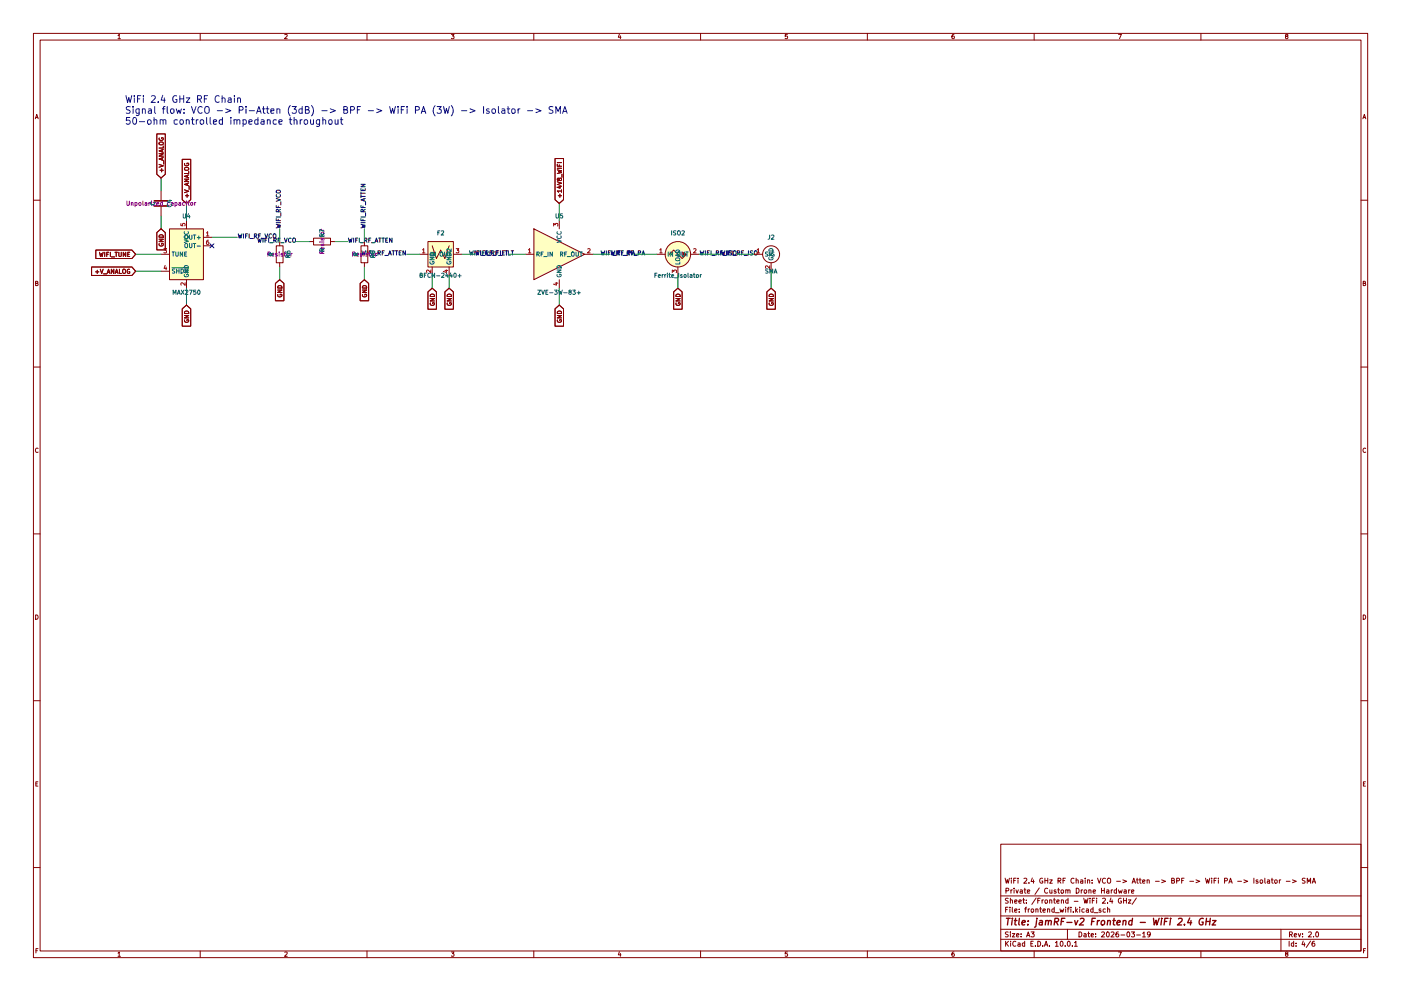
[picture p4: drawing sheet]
(kicad_sch
 (version 20250114)
 (generator "eeschema")
 (generator_version "9.0")
 (paper "A3")
 (title_block
  (title "jamRF-v2 Frontend - WiFi 2.4 GHz")
  (date "2026-03-19")
  (rev "2.0")
  (company "Private / Custom Drone Hardware")
  (comment 1 "WiFi 2.4 GHz RF Chain: VCO -> Atten -> BPF -> WiFi PA -> Isolator -> SMA"))
 (lib_symbols
  (symbol "Device:C"
   (pin_numbers (hide yes))
   (pin_names
    (offset 0.254)) (exclude_from_sim no) (in_bom yes) (on_board yes)
   (property "Reference" "C" (at 0.635 2.54 0) (effects (font (size 1.27 1.27)) (justify left)))
   (property "Value" "C" (at 0.635 -2.54 0) (effects (font (size 1.27 1.27)) (justify left)))
   (property "Footprint" "" (at 0.9652 -3.81 0) (effects (font (size 1.27 1.27)) (hide yes)))
   (property "Datasheet" "~" (at 0 0 0) (effects (font (size 1.27 1.27)) (hide yes)))
   (property "Description" "Unpolarized capacitor" (at 0 0 0) (effects (font (size 1.27 1.27)) (hide yes)))
   (symbol "C_0_1"
    (polyline (pts (xy -2.032 0.762) (xy 2.032 0.762)) (stroke (width 0.508) (type default)) (fill (type none)))
    (polyline (pts (xy -2.032 -0.762) (xy 2.032 -0.762)) (stroke (width 0.508) (type default)) (fill (type none))))
   (symbol "C_1_1"
    (pin passive line (at 0 3.81 270) (length 2.794) (name "~" (effects (font (size 1.27 1.27)))) (number "1" (effects (font (size 1.27 1.27)))))
    (pin passive line (at 0 -3.81 90) (length 2.794) (name "~" (effects (font (size 1.27 1.27)))) (number "2" (effects (font (size 1.27 1.27))))))
   (embedded_fonts no))
  (symbol "Device:R"
   (pin_numbers (hide yes))
   (pin_names
    (offset 0)) (exclude_from_sim no) (in_bom yes) (on_board yes)
   (property "Reference" "R" (at 2.032 0 90) (effects (font (size 1.27 1.27))))
   (property "Value" "R" (at 0 0 90) (effects (font (size 1.27 1.27))))
   (property "Footprint" "" (at -1.778 0 90) (effects (font (size 1.27 1.27)) (hide yes)))
   (property "Datasheet" "~" (at 0 0 0) (effects (font (size 1.27 1.27)) (hide yes)))
   (property "Description" "Resistor" (at 0 0 0) (effects (font (size 1.27 1.27)) (hide yes)))
   (symbol "R_0_1"
    (rectangle (start -1.016 -2.54) (end 1.016 2.54) (stroke (width 0.254) (type default)) (fill (type none))))
   (symbol "R_1_1"
    (pin passive line (at 0 3.81 270) (length 1.27) (name "~" (effects (font (size 1.27 1.27)))) (number "1" (effects (font (size 1.27 1.27)))))
    (pin passive line (at 0 -3.81 90) (length 1.27) (name "~" (effects (font (size 1.27 1.27)))) (number "2" (effects (font (size 1.27 1.27))))))
   (embedded_fonts no))
  (symbol "jamrf-v2:BFCN_2440" (exclude_from_sim no) (in_bom yes) (on_board yes)
   (property "Reference" "F" (at 0 5.08 0) (effects (font (size 1.27 1.27))))
   (property "Value" "BFCN-2440+" (at 0 -5.08 0) (effects (font (size 1.27 1.27))))
   (property "Footprint" "Filter:Filter_Mini-Circuits_FV1206" (at 0 0 0) (effects (font (size 1.27 1.27)) (hide yes)))
   (property "Datasheet" "https://www.minicircuits.com/pdfs/BFCN-2440+.pdf" (at 0 0 0) (effects (font (size 1.27 1.27)) (hide yes)))
   (property "Description" "" (at 0 0 0) (effects (font (size 1.27 1.27)) (hide yes)))
   (symbol "BFCN_2440_0_1"
    (rectangle (start -3.81 3.81) (end 3.81 -3.81) (stroke (width 0.254) (type default)) (fill (type background)))
    (polyline (pts (xy -2.54 2.54) (xy -1.27 -1.27) (xy 0 1.27) (xy 1.27 -1.27) (xy 2.54 2.54)) (stroke (width 0.254) (type default)) (fill (type none))))
   (symbol "BFCN_2440_1_1"
    (pin passive line (at -6.35 0 0) (length 2.54) (name "IN" (effects (font (size 1.27 1.27)))) (number "1" (effects (font (size 1.27 1.27)))))
    (pin power_in line (at -2.54 -6.35 90) (length 2.54) (name "GND" (effects (font (size 1.27 1.27)))) (number "2" (effects (font (size 1.27 1.27)))))
    (pin power_in line (at 2.54 -6.35 90) (length 2.54) (name "GND2" (effects (font (size 1.27 1.27)))) (number "4" (effects (font (size 1.27 1.27)))))
    (pin passive line (at 6.35 0 180) (length 2.54) (name "OUT" (effects (font (size 1.27 1.27)))) (number "3" (effects (font (size 1.27 1.27))))))
   (embedded_fonts no))
  (symbol "jamrf-v2:Conn_SMA_Edge" (exclude_from_sim no) (in_bom yes) (on_board yes)
   (property "Reference" "J" (at 0 3.81 0) (effects (font (size 1.27 1.27))))
   (property "Value" "SMA" (at 0 -3.81 0) (effects (font (size 1.27 1.27))))
   (property "Footprint" "Connector_Coaxial:SMA_Amphenol_132289_EdgeMount" (at 0 0 0) (effects (font (size 1.27 1.27)) (hide yes)))
   (property "Datasheet" "" (at 0 0 0) (effects (font (size 1.27 1.27)) (hide yes)))
   (property "Description" "" (at 0 0 0) (effects (font (size 1.27 1.27)) (hide yes)))
   (symbol "Conn_SMA_Edge_0_1"
    (circle (center 0 0) (radius 2.54) (stroke (width 0.254) (type default)) (fill (type none))))
   (symbol "Conn_SMA_Edge_1_1"
    (pin passive line (at -5.08 0 0) (length 2.54) (name "SIG" (effects (font (size 1.27 1.27)))) (number "1" (effects (font (size 1.27 1.27)))))
    (pin passive line (at 0 -5.08 90) (length 2.54) (name "GND" (effects (font (size 1.27 1.27)))) (number "2" (effects (font (size 1.27 1.27))))))
   (embedded_fonts no))
  (symbol "jamrf-v2:Ferrite_Isolator" (exclude_from_sim no) (in_bom yes) (on_board yes)
   (property "Reference" "ISO" (at 0 5.08 0) (effects (font (size 1.27 1.27))))
   (property "Value" "Ferrite_Isolator" (at 0 -5.08 0) (effects (font (size 1.27 1.27))))
   (property "Footprint" "jamrf-v2:Ferrite_Isolator_DropIn" (at 0 0 0) (effects (font (size 1.27 1.27)) (hide yes)))
   (property "Datasheet" "" (at 0 0 0) (effects (font (size 1.27 1.27)) (hide yes)))
   (property "Description" "" (at 0 0 0) (effects (font (size 1.27 1.27)) (hide yes)))
   (symbol "Ferrite_Isolator_0_1"
    (polyline (pts (xy -2.54 0) (xy -1.27 1.27) (xy 1.27 -1.27) (xy 2.54 0)) (stroke (width 0.254) (type default)) (fill (type none)))
    (circle (center 0 0) (radius 3.81) (stroke (width 0.254) (type default)) (fill (type background)))
    (polyline (pts (xy 1.27 0.635) (xy 2.54 0) (xy 1.27 -0.635)) (stroke (width 0.254) (type default)) (fill (type outline))))
   (symbol "Ferrite_Isolator_1_1"
    (pin passive line (at -6.35 0 0) (length 2.54) (name "IN" (effects (font (size 1.27 1.27)))) (number "1" (effects (font (size 1.27 1.27)))))
    (pin passive line (at 0 -6.35 90) (length 2.54) (name "LOAD" (effects (font (size 1.27 1.27)))) (number "3" (effects (font (size 1.27 1.27)))))
    (pin passive line (at 6.35 0 180) (length 2.54) (name "OUT" (effects (font (size 1.27 1.27)))) (number "2" (effects (font (size 1.27 1.27))))))
   (embedded_fonts no))
  (symbol "jamrf-v2:MAX2750" (exclude_from_sim no) (in_bom yes) (on_board yes)
   (property "Reference" "U" (at 0 8.89 0) (effects (font (size 1.27 1.27))))
   (property "Value" "MAX2750" (at 0 -8.89 0) (effects (font (size 1.27 1.27))))
   (property "Footprint" "Package_TO_SOT_SMD:SOT-23-6" (at 0 0 0) (effects (font (size 1.27 1.27)) (hide yes)))
   (property "Datasheet" "https://datasheets.maximintegrated.com/en/ds/MAX2750-MAX2752.pdf" (at 0 0 0) (effects (font (size 1.27 1.27)) (hide yes)))
   (property "Description" "" (at 0 0 0) (effects (font (size 1.27 1.27)) (hide yes)))
   (symbol "MAX2750_0_1"
    (rectangle (start -5.08 7.62) (end 5.08 -7.62) (stroke (width 0.254) (type default)) (fill (type background))))
   (symbol "MAX2750_1_1"
    (pin input line (at -7.62 0 0) (length 2.54) (name "TUNE" (effects (font (size 1.27 1.27)))) (number "3" (effects (font (size 1.27 1.27)))))
    (pin input line (at -7.62 -5.08 0) (length 2.54) (name "~{SHDN}" (effects (font (size 1.27 1.27)))) (number "4" (effects (font (size 1.27 1.27)))))
    (pin power_in line (at 0 10.16 270) (length 2.54) (name "VCC" (effects (font (size 1.27 1.27)))) (number "5" (effects (font (size 1.27 1.27)))))
    (pin power_in line (at 0 -10.16 90) (length 2.54) (name "GND" (effects (font (size 1.27 1.27)))) (number "2" (effects (font (size 1.27 1.27)))))
    (pin output line (at 7.62 5.08 180) (length 2.54) (name "OUT+" (effects (font (size 1.27 1.27)))) (number "1" (effects (font (size 1.27 1.27)))))
    (pin output line (at 7.62 2.54 180) (length 2.54) (name "OUT-" (effects (font (size 1.27 1.27)))) (number "6" (effects (font (size 1.27 1.27))))))
   (embedded_fonts no))
  (symbol "jamrf-v2:ZVE_3W_83" (exclude_from_sim no) (in_bom yes) (on_board yes)
   (property "Reference" "U" (at 0 8.89 0) (effects (font (size 1.27 1.27))))
   (property "Value" "ZVE-3W-83+" (at 0 -8.89 0) (effects (font (size 1.27 1.27))))
   (property "Footprint" "jamrf-v2:Mini-Circuits_CP1281" (at 0 0 0) (effects (font (size 1.27 1.27)) (hide yes)))
   (property "Datasheet" "https://www.minicircuits.com/pdfs/ZVE-3W-83+.pdf" (at 0 0 0) (effects (font (size 1.27 1.27)) (hide yes)))
   (property "Description" "" (at 0 0 0) (effects (font (size 1.27 1.27)) (hide yes)))
   (symbol "ZVE_3W_83_0_1"
    (polyline (pts (xy -7.62 7.62) (xy -7.62 -7.62) (xy 7.62 0) (xy -7.62 7.62)) (stroke (width 0.254) (type default)) (fill (type background))))
   (symbol "ZVE_3W_83_1_1"
    (pin input line (at -10.16 0 0) (length 2.54) (name "RF_IN" (effects (font (size 1.27 1.27)))) (number "1" (effects (font (size 1.27 1.27)))))
    (pin power_in line (at 0 10.16 270) (length 2.54) (name "VCC" (effects (font (size 1.27 1.27)))) (number "3" (effects (font (size 1.27 1.27)))))
    (pin power_in line (at 0 -10.16 90) (length 2.54) (name "GND" (effects (font (size 1.27 1.27)))) (number "4" (effects (font (size 1.27 1.27)))))
    (pin output line (at 10.16 0 180) (length 2.54) (name "RF_OUT" (effects (font (size 1.27 1.27)))) (number "2" (effects (font (size 1.27 1.27))))))
   (embedded_fonts no)))
 (text "WiFi 2.4 GHz RF Chain\nSignal flow: VCO -> Pi-Atten (3dB) -> BPF -> WiFi PA (3W) -> Isolator -> SMA\n50-ohm controlled impedance throughout"
  (exclude_from_sim no)
  (at 37.338 33.274 0)
  (effects (font (size 2.032 2.032)) (justify left)))
 (no_connect
  (at 63.5 73.66))
 (wire
  (pts (xy 48.26 76.2) (xy 40.64 76.2))
  (stroke (width 0) (type default)))
 (wire
  (pts (xy 48.26 81.28) (xy 40.64 81.28))
  (stroke (width 0) (type default)))
 (wire
  (pts (xy 55.88 66.04) (xy 55.88 60.96))
  (stroke (width 0) (type default)))
 (wire
  (pts (xy 55.88 86.36) (xy 55.88 91.44))
  (stroke (width 0) (type default)))
 (wire
  (pts (xy 63.5 71.12) (xy 71.12 71.12))
  (stroke (width 0) (type default)))
 (wire
  (pts (xy 48.26 57.15) (xy 48.26 53.34))
  (stroke (width 0) (type default)))
 (wire
  (pts (xy 48.26 64.77) (xy 48.26 68.58))
  (stroke (width 0) (type default)))
 (wire
  (pts (xy 83.82 72.39) (xy 83.82 68.58))
  (stroke (width 0) (type default)))
 (wire
  (pts (xy 83.82 80.01) (xy 83.82 83.82))
  (stroke (width 0) (type default)))
 (wire
  (pts (xy 92.71 72.39) (xy 88.9 72.39))
  (stroke (width 0) (type default)))
 (wire
  (pts (xy 100.33 72.39) (xy 104.14 72.39))
  (stroke (width 0) (type default)))
 (wire
  (pts (xy 109.22 72.39) (xy 109.22 68.58))
  (stroke (width 0) (type default)))
 (wire
  (pts (xy 109.22 80.01) (xy 109.22 83.82))
  (stroke (width 0) (type default)))
 (wire
  (pts (xy 125.73 76.2) (xy 121.92 76.2))
  (stroke (width 0) (type default)))
 (wire
  (pts (xy 129.54 82.55) (xy 129.54 86.36))
  (stroke (width 0) (type default)))
 (wire
  (pts (xy 134.62 82.55) (xy 134.62 86.36))
  (stroke (width 0) (type default)))
 (wire
  (pts (xy 138.43 76.2) (xy 142.24 76.2))
  (stroke (width 0) (type default)))
 (wire
  (pts (xy 157.48 76.2) (xy 152.4 76.2))
  (stroke (width 0) (type default)))
 (wire
  (pts (xy 177.8 76.2) (xy 182.88 76.2))
  (stroke (width 0) (type default)))
 (wire
  (pts (xy 167.64 66.04) (xy 167.64 60.96))
  (stroke (width 0) (type default)))
 (wire
  (pts (xy 167.64 86.36) (xy 167.64 91.44))
  (stroke (width 0) (type default)))
 (wire
  (pts (xy 196.85 76.2) (xy 190.5 76.2))
  (stroke (width 0) (type default)))
 (wire
  (pts (xy 209.55 76.2) (xy 215.9 76.2))
  (stroke (width 0) (type default)))
 (wire
  (pts (xy 203.2 82.55) (xy 203.2 86.36))
  (stroke (width 0) (type default)))
 (wire
  (pts (xy 226.06 76.2) (xy 220.98 76.2))
  (stroke (width 0) (type default)))
 (wire
  (pts (xy 231.14 81.28) (xy 231.14 86.36))
  (stroke (width 0) (type default)))
 (label "WIFI_RF_VCO"
  (at 71.12 71.12 0)
  (effects (font (size 1.27 1.27)) (justify left)))
 (label "WIFI_RF_VCO"
  (at 83.82 68.58 90)
  (effects (font (size 1.27 1.27)) (justify left)))
 (label "WIFI_RF_VCO"
  (at 88.9 72.39 180)
  (effects (font (size 1.27 1.27)) (justify right)))
 (label "WIFI_RF_ATTEN"
  (at 104.14 72.39 0)
  (effects (font (size 1.27 1.27)) (justify left)))
 (label "WIFI_RF_ATTEN"
  (at 109.22 68.58 90)
  (effects (font (size 1.27 1.27)) (justify left)))
 (label "WIFI_RF_ATTEN"
  (at 121.92 76.2 180)
  (effects (font (size 1.27 1.27)) (justify right)))
 (label "WIFI_RF_FILT"
  (at 142.24 76.2 0)
  (effects (font (size 1.27 1.27)) (justify left)))
 (label "WIFI_RF_FILT"
  (at 152.4 76.2 180)
  (effects (font (size 1.27 1.27)) (justify right)))
 (label "WIFI_RF_PA"
  (at 182.88 76.2 0)
  (effects (font (size 1.27 1.27)) (justify left)))
 (label "WIFI_RF_PA"
  (at 190.5 76.2 180)
  (effects (font (size 1.27 1.27)) (justify right)))
 (label "WIFI_RF_ISO"
  (at 215.9 76.2 0)
  (effects (font (size 1.27 1.27)) (justify left)))
 (label "WIFI_RF_ISO"
  (at 220.98 76.2 180)
  (effects (font (size 1.27 1.27)) (justify right)))
 (global_label "WIFI_TUNE"
  (shape input)
  (at 40.64 76.2 180)
  (effects (font (size 1.27 1.27)) (justify right))
  (property "Intersheetrefs" "${INTERSHEET_REFS}" (at 40.64 76.2 0) (effects (font (size 1.27 1.27)) (hide yes))))
 (global_label "+V_ANALOG"
  (shape input)
  (at 40.64 81.28 180)
  (effects (font (size 1.27 1.27)) (justify right))
  (property "Intersheetrefs" "${INTERSHEET_REFS}" (at 40.64 81.28 0) (effects (font (size 1.27 1.27)) (hide yes))))
 (global_label "+V_ANALOG"
  (shape input)
  (at 55.88 60.96 90)
  (effects (font (size 1.27 1.27)) (justify left))
  (property "Intersheetrefs" "${INTERSHEET_REFS}" (at 55.88 60.96 0) (effects (font (size 1.27 1.27)) (hide yes))))
 (global_label "GND"
  (shape input)
  (at 55.88 91.44 270)
  (effects (font (size 1.27 1.27)) (justify right))
  (property "Intersheetrefs" "${INTERSHEET_REFS}" (at 55.88 91.44 0) (effects (font (size 1.27 1.27)) (hide yes))))
 (global_label "+V_ANALOG"
  (shape input)
  (at 48.26 53.34 90)
  (effects (font (size 1.27 1.27)) (justify left))
  (property "Intersheetrefs" "${INTERSHEET_REFS}" (at 48.26 53.34 0) (effects (font (size 1.27 1.27)) (hide yes))))
 (global_label "GND"
  (shape input)
  (at 48.26 68.58 270)
  (effects (font (size 1.27 1.27)) (justify right))
  (property "Intersheetrefs" "${INTERSHEET_REFS}" (at 48.26 68.58 0) (effects (font (size 1.27 1.27)) (hide yes))))
 (global_label "GND"
  (shape input)
  (at 83.82 83.82 270)
  (effects (font (size 1.27 1.27)) (justify right))
  (property "Intersheetrefs" "${INTERSHEET_REFS}" (at 83.82 83.82 0) (effects (font (size 1.27 1.27)) (hide yes))))
 (global_label "GND"
  (shape input)
  (at 109.22 83.82 270)
  (effects (font (size 1.27 1.27)) (justify right))
  (property "Intersheetrefs" "${INTERSHEET_REFS}" (at 109.22 83.82 0) (effects (font (size 1.27 1.27)) (hide yes))))
 (global_label "GND"
  (shape input)
  (at 129.54 86.36 270)
  (effects (font (size 1.27 1.27)) (justify right))
  (property "Intersheetrefs" "${INTERSHEET_REFS}" (at 129.54 86.36 0) (effects (font (size 1.27 1.27)) (hide yes))))
 (global_label "GND"
  (shape input)
  (at 134.62 86.36 270)
  (effects (font (size 1.27 1.27)) (justify right))
  (property "Intersheetrefs" "${INTERSHEET_REFS}" (at 134.62 86.36 0) (effects (font (size 1.27 1.27)) (hide yes))))
 (global_label "+14V8_WIFI"
  (shape input)
  (at 167.64 60.96 90)
  (effects (font (size 1.27 1.27)) (justify left))
  (property "Intersheetrefs" "${INTERSHEET_REFS}" (at 167.64 60.96 0) (effects (font (size 1.27 1.27)) (hide yes))))
 (global_label "GND"
  (shape input)
  (at 167.64 91.44 270)
  (effects (font (size 1.27 1.27)) (justify right))
  (property "Intersheetrefs" "${INTERSHEET_REFS}" (at 167.64 91.44 0) (effects (font (size 1.27 1.27)) (hide yes))))
 (global_label "GND"
  (shape input)
  (at 203.2 86.36 270)
  (effects (font (size 1.27 1.27)) (justify right))
  (property "Intersheetrefs" "${INTERSHEET_REFS}" (at 203.2 86.36 0) (effects (font (size 1.27 1.27)) (hide yes))))
 (global_label "GND"
  (shape input)
  (at 231.14 86.36 270)
  (effects (font (size 1.27 1.27)) (justify right))
  (property "Intersheetrefs" "${INTERSHEET_REFS}" (at 231.14 86.36 0) (effects (font (size 1.27 1.27)) (hide yes))))
 (symbol
  (lib_id "jamrf-v2:MAX2750")
  (at 55.88 76.2 0)
  (unit 1)
  (exclude_from_sim no)
  (in_bom yes)
  (on_board yes)
  (dnp no)
  (property "Reference" "U4" (at 55.88 64.77 0) (effects (font (size 1.27 1.27))))
  (property "Value" "MAX2750" (at 55.88 87.63 0) (effects (font (size 1.27 1.27))))
  (property "Footprint" "Package_TO_SOT_SMD:SOT-23-6" (at 55.88 76.2 0) (effects (font (size 1.27 1.27)) (hide yes)))
  (property "Datasheet" "https://datasheets.maximintegrated.com/en/ds/MAX2750-MAX2752.pdf" (at 55.88 76.2 0) (effects (font (size 1.27 1.27)) (hide yes)))
  (property "Description" "" (at 55.88 76.2 0) (effects (font (size 1.27 1.27))))
  (pin "6")
  (pin "3")
  (pin "1")
  (pin "2")
  (pin "4")
  (pin "5"))
 (symbol
  (lib_id "Device:C")
  (at 48.26 60.96 0)
  (unit 1)
  (exclude_from_sim no)
  (in_bom yes)
  (on_board yes)
  (dnp no)
  (property "Reference" "C4" (at 50.8 60.96 90) (effects (font (size 1.27 1.27))))
  (property "Value" "C" (at 45.72 60.96 90) (effects (font (size 1.27 1.27))))
  (property "Footprint" "Capacitor_SMD:C_0402_1005Metric" (at 48.26 60.96 0) (effects (font (size 1.27 1.27)) (hide yes)))
  (property "Datasheet" "~" (at 48.26 60.96 0) (effects (font (size 1.27 1.27)) (hide yes)))
  (property "Description" "Unpolarized capacitor" (at 48.26 60.96 0) (effects (font (size 1.27 1.27))))
  (pin "2")
  (pin "1"))
 (symbol
  (lib_id "Device:R")
  (at 83.82 76.2 0)
  (unit 1)
  (exclude_from_sim no)
  (in_bom yes)
  (on_board yes)
  (dnp no)
  (property "Reference" "R6" (at 86.36 76.2 90) (effects (font (size 1.27 1.27))))
  (property "Value" "R" (at 81.28 76.2 90) (effects (font (size 1.27 1.27))))
  (property "Footprint" "Resistor_SMD:R_0603_1608Metric" (at 83.82 76.2 0) (effects (font (size 1.27 1.27)) (hide yes)))
  (property "Datasheet" "~" (at 83.82 76.2 0) (effects (font (size 1.27 1.27)) (hide yes)))
  (property "Description" "Resistor" (at 83.82 76.2 0) (effects (font (size 1.27 1.27))))
  (pin "1")
  (pin "2"))
 (symbol
  (lib_id "Device:R")
  (at 96.52 72.39 90)
  (unit 1)
  (exclude_from_sim no)
  (in_bom yes)
  (on_board yes)
  (dnp no)
  (property "Reference" "R7" (at 96.52 69.85 0) (effects (font (size 1.27 1.27))))
  (property "Value" "R" (at 96.52 74.93 0) (effects (font (size 1.27 1.27))))
  (property "Footprint" "Resistor_SMD:R_0603_1608Metric" (at 96.52 72.39 0) (effects (font (size 1.27 1.27)) (hide yes)))
  (property "Datasheet" "~" (at 96.52 72.39 0) (effects (font (size 1.27 1.27)) (hide yes)))
  (property "Description" "Resistor" (at 96.52 72.39 0) (effects (font (size 1.27 1.27))))
  (pin "2")
  (pin "1"))
 (symbol
  (lib_id "Device:R")
  (at 109.22 76.2 0)
  (unit 1)
  (exclude_from_sim no)
  (in_bom yes)
  (on_board yes)
  (dnp no)
  (property "Reference" "R8" (at 111.76 76.2 90) (effects (font (size 1.27 1.27))))
  (property "Value" "R" (at 106.68 76.2 90) (effects (font (size 1.27 1.27))))
  (property "Footprint" "Resistor_SMD:R_0603_1608Metric" (at 109.22 76.2 0) (effects (font (size 1.27 1.27)) (hide yes)))
  (property "Datasheet" "~" (at 109.22 76.2 0) (effects (font (size 1.27 1.27)) (hide yes)))
  (property "Description" "Resistor" (at 109.22 76.2 0) (effects (font (size 1.27 1.27))))
  (pin "2")
  (pin "1"))
 (symbol
  (lib_id "jamrf-v2:BFCN_2440")
  (at 132.08 76.2 0)
  (unit 1)
  (exclude_from_sim no)
  (in_bom yes)
  (on_board yes)
  (dnp no)
  (property "Reference" "F2" (at 132.08 69.85 0) (effects (font (size 1.27 1.27))))
  (property "Value" "BFCN-2440+" (at 132.08 82.55 0) (effects (font (size 1.27 1.27))))
  (property "Footprint" "Filter:Filter_Mini-Circuits_FV1206" (at 132.08 76.2 0) (effects (font (size 1.27 1.27)) (hide yes)))
  (property "Datasheet" "https://www.minicircuits.com/pdfs/BFCN-2440+.pdf" (at 132.08 76.2 0) (effects (font (size 1.27 1.27)) (hide yes)))
  (property "Description" "" (at 132.08 76.2 0) (effects (font (size 1.27 1.27))))
  (pin "1")
  (pin "2")
  (pin "4")
  (pin "3"))
 (symbol
  (lib_id "jamrf-v2:ZVE_3W_83")
  (at 167.64 76.2 0)
  (unit 1)
  (exclude_from_sim no)
  (in_bom yes)
  (on_board yes)
  (dnp no)
  (property "Reference" "U5" (at 167.64 64.77 0) (effects (font (size 1.27 1.27))))
  (property "Value" "ZVE-3W-83+" (at 167.64 87.63 0) (effects (font (size 1.27 1.27))))
  (property "Footprint" "jamrf-v2:Mini-Circuits_CP1281" (at 167.64 76.2 0) (effects (font (size 1.27 1.27)) (hide yes)))
  (property "Datasheet" "https://www.minicircuits.com/pdfs/ZVE-3W-83+.pdf" (at 167.64 76.2 0) (effects (font (size 1.27 1.27)) (hide yes)))
  (property "Description" "" (at 167.64 76.2 0) (effects (font (size 1.27 1.27))))
  (pin "2")
  (pin "3")
  (pin "1")
  (pin "4"))
 (symbol
  (lib_id "jamrf-v2:Ferrite_Isolator")
  (at 203.2 76.2 0)
  (unit 1)
  (exclude_from_sim no)
  (in_bom yes)
  (on_board yes)
  (dnp no)
  (property "Reference" "ISO2" (at 203.2 69.85 0) (effects (font (size 1.27 1.27))))
  (property "Value" "Ferrite_Isolator" (at 203.2 82.55 0) (effects (font (size 1.27 1.27))))
  (property "Footprint" "jamrf-v2:Ferrite_Isolator_DropIn" (at 203.2 76.2 0) (effects (font (size 1.27 1.27)) (hide yes)))
  (property "Datasheet" "" (at 203.2 76.2 0) (effects (font (size 1.27 1.27)) (hide yes)))
  (property "Description" "" (at 203.2 76.2 0) (effects (font (size 1.27 1.27))))
  (pin "1")
  (pin "2")
  (pin "3"))
 (symbol
  (lib_id "jamrf-v2:Conn_SMA_Edge")
  (at 231.14 76.2 0)
  (unit 1)
  (exclude_from_sim no)
  (in_bom yes)
  (on_board yes)
  (dnp no)
  (property "Reference" "J2" (at 231.14 71.12 0) (effects (font (size 1.27 1.27))))
  (property "Value" "SMA" (at 231.14 81.28 0) (effects (font (size 1.27 1.27))))
  (property "Footprint" "Connector_Coaxial:SMA_Amphenol_132289_EdgeMount" (at 231.14 76.2 0) (effects (font (size 1.27 1.27)) (hide yes)))
  (property "Datasheet" "" (at 231.14 76.2 0) (effects (font (size 1.27 1.27)) (hide yes)))
  (property "Description" "" (at 231.14 76.2 0) (effects (font (size 1.27 1.27))))
  (pin "1")
  (pin "2")))
